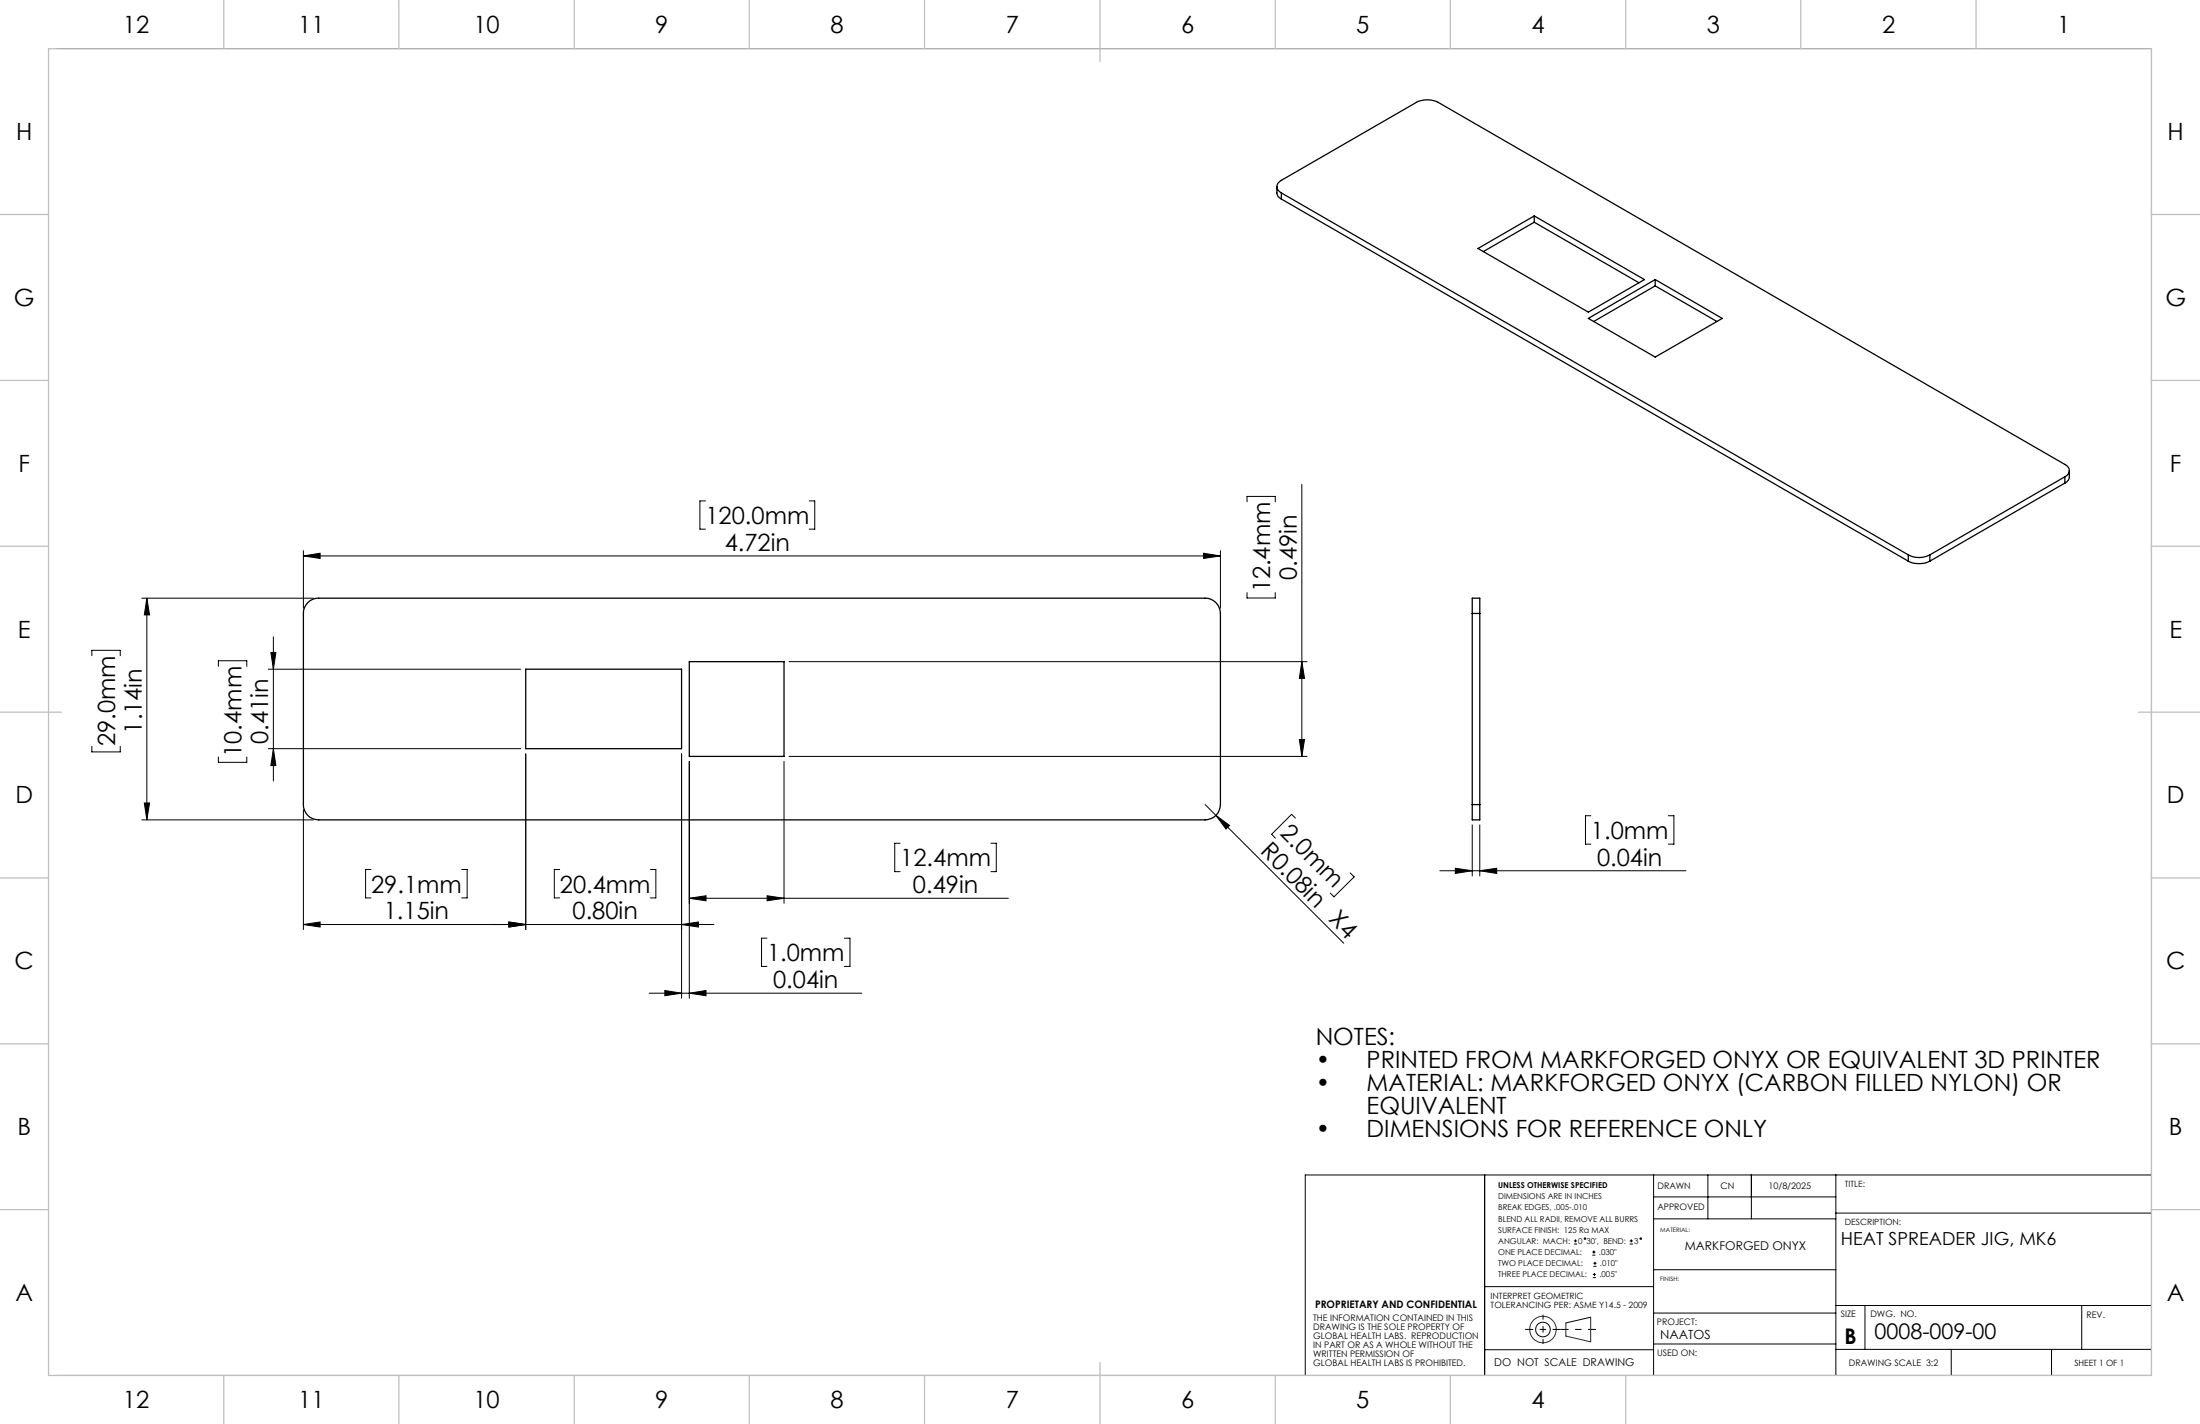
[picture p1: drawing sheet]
<svg xmlns="http://www.w3.org/2000/svg" width="432mm" height="279mm" viewBox="0 0 432 279" stroke-linecap="round" stroke-linejoin="round" font-family="sans-serif">
<g fill="none" stroke="#000" stroke-width=".25">
<path d="M250.6 36.6a2.17 2.17 0 0 0 .5 2.2l.4 .3M251.5 37.9a1.31 1.31 0 0 1-.9-1.3 1.31 1.31 0 0 1 .9-1.2l26.5-15.3a4.8 4.8 0 0 1 4.3 0l123 71a1.28 1.28 0 0 1 .9 1.2 1.28 1.28 0 0 1-.9 1.3M251.5 37.9l123 71M251.5 37.9v1.2M251.5 39.1l123 71M290.1 48.8l11-6.4 21.7 12.5-11.1 6.3zM301.1 42.4v1.2M301.1 43.6l20.6 11.9M301.1 43.6l-10 5.8M324.9 56.1l12.1 7M324.9 54.9v1.2M324.9 56.1l-12.1 7"/>
<path d="M311.7 62.5l13.2-7.6 13.1 7.6-13.1 7.6zM405.3 93.6l-26.5 15.3M405.3 93.6v1.2M405.3 94.8l-26.5 15.3M406.2 92.4v1.2a1.42 1.42 0 0 1-.9 1.2M60.4 118.3a2.88 2.88 0 0 1 2.1-.9h174a3 3 0 0 1 3 3v37.5a3 3 0 0 1-3 3h-174a2.95 2.95 0 0 1-3-3v-37.5a2.87 2.87 0 0 1 .9-2.1zM374.5 108.9a4.5 4.5 0 0 0 4.3 0M374.5 110.1a4.8 4.8 0 0 0 4.3 0M374.5 108.9v1.2M378.8 108.9v1.2M103.2 131.3h30.6v15.6h-30.6zM135.3 129.8h18.6v18.6h-18.6z"/>
<path d="M289 120.4v-3h1.4v3M289 120.4h1.4M289 120.4v37.5M290.4 120.4v37.5M289 157.9v3h1.4v-3M289 157.9h1.4"/>
</g>
<g fill="none" stroke="#000" stroke-width=".2">
<path d="M11.2 9.5h411.1v260.4h-411.1M138.5 98.3h-1.1v5.5h1.1M158.8 98.3h1.1v5.5h-1.1M244.8 98.5v-1.1h5.5v1.1M255.5 95v53.4M27.8 117.4h33.7M28.8 117.4l.6 3.3h-1.1zM28.8 117.4v43.5M59.5 109.1l3.3-.6v1.1zM59.5 108.1v11.2M59.5 109.1h180M236.2 108.5l3.3 .6-3.3 .5z"/>
<path d="M239.5 108.1v11.2M244.8 116.3v1h5.5v-1M18 128.7v-1.1h5.6v1.1M42.9 130.7v-1.1h5.5v1.1M52.7 131.3h49.5M53.2 128h1l-.5 3.3zM53.7 125v28.2M154.9 129.8h101.6M255.5 129.8l.5 3.3h-1zM18 146.4v1.1h5.6v-1.1M28.3 157.6h1.1l-.6 3.3zM42.9 148.5v1.1h5.5v-1.1"/>
<path d="M52.7 146.9h49.5M53.7 146.9l.5 3.3h-1zM59.5 158.9v23.5M103.2 147.9v34.5M133.8 147.9v48M135.3 149.4v46.5M153.9 149.4v27.8M154.9 148.4h101.6M236.5 157.9l2.2 2.1M238.7 160l2.6 2-.7 .7zM238.7 160l25 25.1M255 145.1h1l-.5 3.3z"/>
<path d="M27.8 160.9h33.7M72.8 170.6h-1v5.6h1M90.6 170.6h1.1v5.6h-1.1M109.9 170.6h-1.1v5.6h1.1M127.7 170.6h1v5.6h-1M135.3 176.2l3.3-.4v.9zM135.3 176.2h62.6M150.6 175.8l3.3 .4-3.3 .5zM176.7 165.5h-1.1v5.5h1.1M194.5 165.5h1v5.5h-1M254.2 160.5l-.7-.7-3.9 3.9 .7 .8M265 171.3l.8 .7-4 4-.7-.8"/>
<path d="M282.6 170.9h48.3M285.6 170.4l3.4 .5-3.4 .5zM289 161.9v10M290.4 170.9l3.4-.5v1zM290.4 161.9v10M312.2 160.1h-1v5.5h1M327.4 160.1h1.1v5.5h-1.1M59.5 181.4l3.3-.5v1zM59.5 181.4h80.6M99.9 180.9l3.3 .5-3.3 .5zM127.4 194.9h41.8M130.5 194.3l3.3 .6-3.3 .5z"/>
<path d="M133.8 181.4l3.3-.5v1zM135.3 194.9l3.3-.6v1.1zM150.5 184.1h-1v5.5h1M165.7 184.1h1.1v5.5h-1.1M291.4 230.5v39.4M324.6 230.5v39.4M324.6 239.1h35.7M324.6 234.8h35.7M335.2 230.5v8.6M343.7 230.5v8.6M360.3 230.5v39.4M360.3 238h62"/>
<path d="M422.3 230.5h-166.1v39.4M291.4 252.4h33.2M308.9 244.1h.6M308.9 243.5h.6M309.2 243.2v.6M312.2 258.4l-4.9 1.2M312.5 246.3h.6M312.5 245.7h.6M312.6 250.7h.6M312.6 250h.6M312.7 248.5h.6M312.7 247.9h.6"/>
<path d="M312.8 245.4v.6M312.9 249.8v.6M313.1 247.6v.6M319.9 244.1h.6M319.9 243.5h.6M320.2 243.2v.6M324.5 249.1h35.8M324.6 257.6h35.7M360.3 256.2h62M366 256.2v8.6M408.6 256.2v8.6M291.4 264.8h33.2"/>
<path d="M324.6 263.7h35.7M360.3 264.8h62M383 264.8v5.1M402.7 264.8v5.1"/>
<circle cx="311.1" cy="243" r=".15"/>
<circle cx="322" cy="243" r=".15"/>
<circle cx="302.8" cy="260.9" r="1.44"/>
</g>
<g fill="none" stroke="#400040" stroke-width=".2">
<path d="M312.2 258.4v4.9l-4.9-1.2v-2.5"/>
<circle cx="302.8" cy="260.9" r="2.61"/>
</g>
<path d="M299.3 260.8h7M306.3 260.8h6.9" fill="none" stroke="#000" stroke-width=".2" stroke-dasharray="15.2 1.3 1.3 1.3" stroke-dashoffset="13.7" stroke-linecap="butt"/>
<path d="M302.9 258v5.7" fill="none" stroke="#000" stroke-width=".2" stroke-dasharray="15.2 1.3 1.3 1.3" stroke-dashoffset="14.3" stroke-linecap="butt"/>
<g fill="none" stroke="#c0c0c0" stroke-width=".25">
<path d="M9.5 9.6h412.8v260.3h-412.8zM43.9 0v9.6M78.3 0v9.6M112.7 0v9.6M147.1 0v9.6M181.5 0v9.6M215.9 0v12.1M250.3 0v9.6M284.7 0v9.6M319.1 0v9.6M353.4 0v9.6M387.8 0v9.6"/>
<path d="M0 42.1h9.5M422.3 42.1h9.5M0 74.6h9.5M422.3 74.6h9.5M0 107.2h9.5M422.3 107.2h9.5M0 139.7h12.1M419.7 139.7h12.1M0 172.3h9.5M422.3 172.3h9.5M0 204.8h9.5M422.3 204.8h9.5"/>
<path d="M0 237.3h9.5M422.3 237.3h9.5M43.9 269.9v9.5M78.3 269.9v9.5M112.7 269.9v9.5M147.1 269.9v9.5M181.5 269.9v9.5M215.9 267.3v12.1M250.3 269.9v9.5M284.7 269.9v9.5M319.1 269.9v9.5"/>
</g>
<g fill="#000">
<path d="M238.7 160l2.6 2-.7 .7z"/>
<path d="M28.8 117.4l.6 3.3h-1.1zM28.3 157.6h1.1l-.6 3.3zM53.2 128h1l-.5 3.3zM53.7 146.9l.5 3.3h-1z"/>
<path d="M255 145.1h1l-.5 3.3zM255.5 129.8l.5 3.3h-1z"/>
<path d="M59.5 181.4l3.3-.5v1zM99.9 180.9l3.3 .5-3.3 .5zM59.5 109.1l3.3-.6v1.1zM236.2 108.5l3.3 .6-3.3 .5z"/>
<path d="M99.9 180.9l3.3 .5-3.3 .5zM133.8 181.4l3.3-.5v1zM130.5 194.3l3.3 .6-3.3 .5zM135.3 194.9l3.3-.6v1.1zM135.3 176.2l3.3-.4v.9zM150.6 175.8l3.3 .4-3.3 .5zM285.6 170.4l3.4 .5-3.4 .5zM290.4 170.9l3.4-.5v1z"/>
</g>
<g font-size="4.7">
<text x="24.1" y="6.4">12</text>
<text x="58.5" y="6.4">11</text>
<text x="92.9" y="6.4">10</text>
<text x="128.6" y="6.4">9</text>
<text x="163" y="6.4">8</text>
<text x="197.4" y="6.4">7</text>
<text x="231.8" y="6.4">6</text>
<text x="266.2" y="6.4">5</text>
<text x="300.6" y="6.4">4</text>
<text x="335" y="6.4">3</text>
<text x="369.4" y="6.4">2</text>
<text x="403.8" y="6.4">1</text>
<text x="3.2" y="27.5">H</text>
<text x="425.4" y="27.5">H</text>
<text x="2.7" y="60">G</text>
<text x="425" y="60">G</text>
<text x="3.6" y="92.6">F</text>
<text x="425.9" y="92.6">F</text>
<text x="138.5" y="102.8">120.0mm</text>
<text x="142.2" y="108">4.72in</text>
<text x="254.5" y="113.8" transform="rotate(-90 254.5 113.8)">0.49in</text>
<text x="249.3" y="116.2" transform="rotate(-90 249.3 116.2)">12.4mm</text>
<text x="3.5" y="125.1">E</text>
<text x="425.8" y="125.1">E</text>
<text x="27.8" y="144" transform="rotate(-90 27.8 144)">1.14in</text>
<text x="22.6" y="146.4" transform="rotate(-90 22.6 146.4)">29.0mm</text>
<text x="47.4" y="148.5" transform="rotate(-90 47.4 148.5)">10.4mm</text>
<text x="52.7" y="146" transform="rotate(-90 52.7 146)">0.41in</text>
<text x="3" y="157.6">D</text>
<text x="425.3" y="157.6">D</text>
<text x="247.2" y="167.3" transform="rotate(45 247.2 167.3)">R0.08in X4</text>
<text x="251.1" y="163.7" transform="rotate(45 251.1 163.7)">2.0mm</text>
<text x="312.3" y="164.6">1.0mm</text>
<text x="176.7" y="170">12.4mm</text>
<text x="313.5" y="169.8">0.04in</text>
<text x="72.8" y="175.1">29.1mm</text>
<text x="109.9" y="175.1">20.4mm</text>
<text x="179.2" y="175.2">0.49in</text>
<text x="75.3" y="180.4">1.15in</text>
<text x="112.4" y="180.4">0.80in</text>
<text x="2.9" y="190.2">C</text>
<text x="150.5" y="188.6">1.0mm</text>
<text x="425.1" y="190.2">C</text>
<text x="151.7" y="193.8">0.04in</text>
<text x="258.2" y="205">NOTES:</text>
<text x="258.2" y="209.6">•</text>
<text x="268.2" y="209.6">PRINTED FROM MARKFORGED ONYX OR EQUIVALENT 3D PRINTER</text>
<text x="258.2" y="214.1">•</text>
<text x="268.2" y="214.1">MATERIAL: MARKFORGED ONYX (CARBON FILLED NYLON) OR</text>
<text x="268.2" y="218.6">EQUIVALENT</text>
<text x="3.4" y="222.7">B</text>
<text x="258.2" y="223.2">•</text>
<text x="268.2" y="223.2">DIMENSIONS FOR REFERENCE ONLY</text>
<text x="425.7" y="222.7">B</text>
<text x="3" y="255.3">A</text>
<text x="425.3" y="255.3">A</text>
<text x="24.1" y="276.3">12</text>
<text x="58.5" y="276.3">11</text>
<text x="92.9" y="276.3">10</text>
<text x="128.6" y="276.3">9</text>
<text x="163" y="276.3">8</text>
<text x="197.4" y="276.3">7</text>
<text x="231.8" y="276.3">6</text>
<text x="266.2" y="276.3">5</text>
<text x="300.6" y="276.3">4</text>
</g>
<g font-size="4.2">
<text x="362" y="263.8">B</text>
<text x="367.9" y="262.7">0008-009-00</text>
</g>
<text font-size="3.5" x="361.3" y="244.3">HEAT SPREADER JIG, MK6</text>
<text font-size="2.5" x="325.9" y="262.7">NAATOS</text>
<text font-size="2.4" x="330.7" y="245.3">MARKFORGED ONYX</text>
<text font-size="2.1" x="293.3" y="268">DO NOT SCALE DRAWING</text>
<text font-size="2" x="258.1" y="256.5">PROPRIETARY AND CONFIDENTIAL</text>
<g font-size="1.8">
<text x="325.3" y="233.3">DRAWN</text>
<text x="337.7" y="233.3">CN</text>
<text x="347.1" y="233.3">10/8/2025</text>
<text x="325.3" y="237.5">APPROVED</text>
<text x="257.7" y="259.2">THE INFORMATION CONTAINED IN THIS</text>
<text x="257.7" y="260.9">DRAWING IS THE SOLE PROPERTY OF</text>
<text x="257.7" y="262.7">GLOBAL HEALTH LABS. REPRODUCTION</text>
<text x="325.2" y="260">PROJECT:</text>
<text x="361.3" y="258.4">SIZE</text>
<text x="367.1" y="258.4">DWG. NO.</text>
<text x="409.6" y="258.6">REV.</text>
<text x="257.7" y="264.5">IN PART OR AS A WHOLE WITHOUT THE</text>
<text x="257.7" y="266.2">WRITTEN PERMISSION OF</text>
<text x="257.7" y="268">GLOBAL HEALTH LABS IS PROHIBITED.</text>
<text x="325.2" y="266">USED ON:</text>
<text x="362.9" y="268">DRAWING SCALE 3:2</text>
</g>
<g font-size="1.7">
<text x="362.1" y="232.8">TITLE:</text>
<text x="362.1" y="240.4">DESCRIPTION:</text>
<text x="292.6" y="254.9">INTERPRET GEOMETRIC</text>
<text x="292.6" y="256.6">TOLERANCING PER: ASME Y14.5 - 2009</text>
<text x="407.1" y="268">SHEET 1 OF 1</text>
</g>
<g font-size="1.6">
<text x="294" y="233.1">UNLESS OTHERWISE SPECIFIED</text>
<text x="294" y="235.3">DIMENSIONS ARE IN INCHES</text>
<text x="294" y="237.5">BREAK EDGES, .005-.010</text>
<text x="294" y="239.7">BLEND ALL RADII, REMOVE ALL BURRS</text>
<text x="294" y="241.9">SURFACE FINISH: 125 Ra MAX</text>
<text x="294" y="244.1">ANGULAR: MACH:</text>
<text x="309.8" y="244.1">0</text>
<text x="311.4" y="244.1">30', BEND:</text>
<text x="320.7" y="244.1">3</text>
<text x="294" y="246.3">ONE PLACE DECIMAL:</text>
<text x="294" y="248.5">TWO PLACE DECIMAL:</text>
<text x="294" y="250.6">THREE PLACE DECIMAL:</text>
<text x="313.8" y="246.3">.030&quot;</text>
<text x="313.9" y="250.6">.005&quot;</text>
<text x="314" y="248.5">.010&quot;</text>
</g>
<g font-size="1.2">
<text x="325.9" y="241.8">MATERIAL:</text>
<text x="325.9" y="251.4">FINISH:</text>
</g>
</svg>
